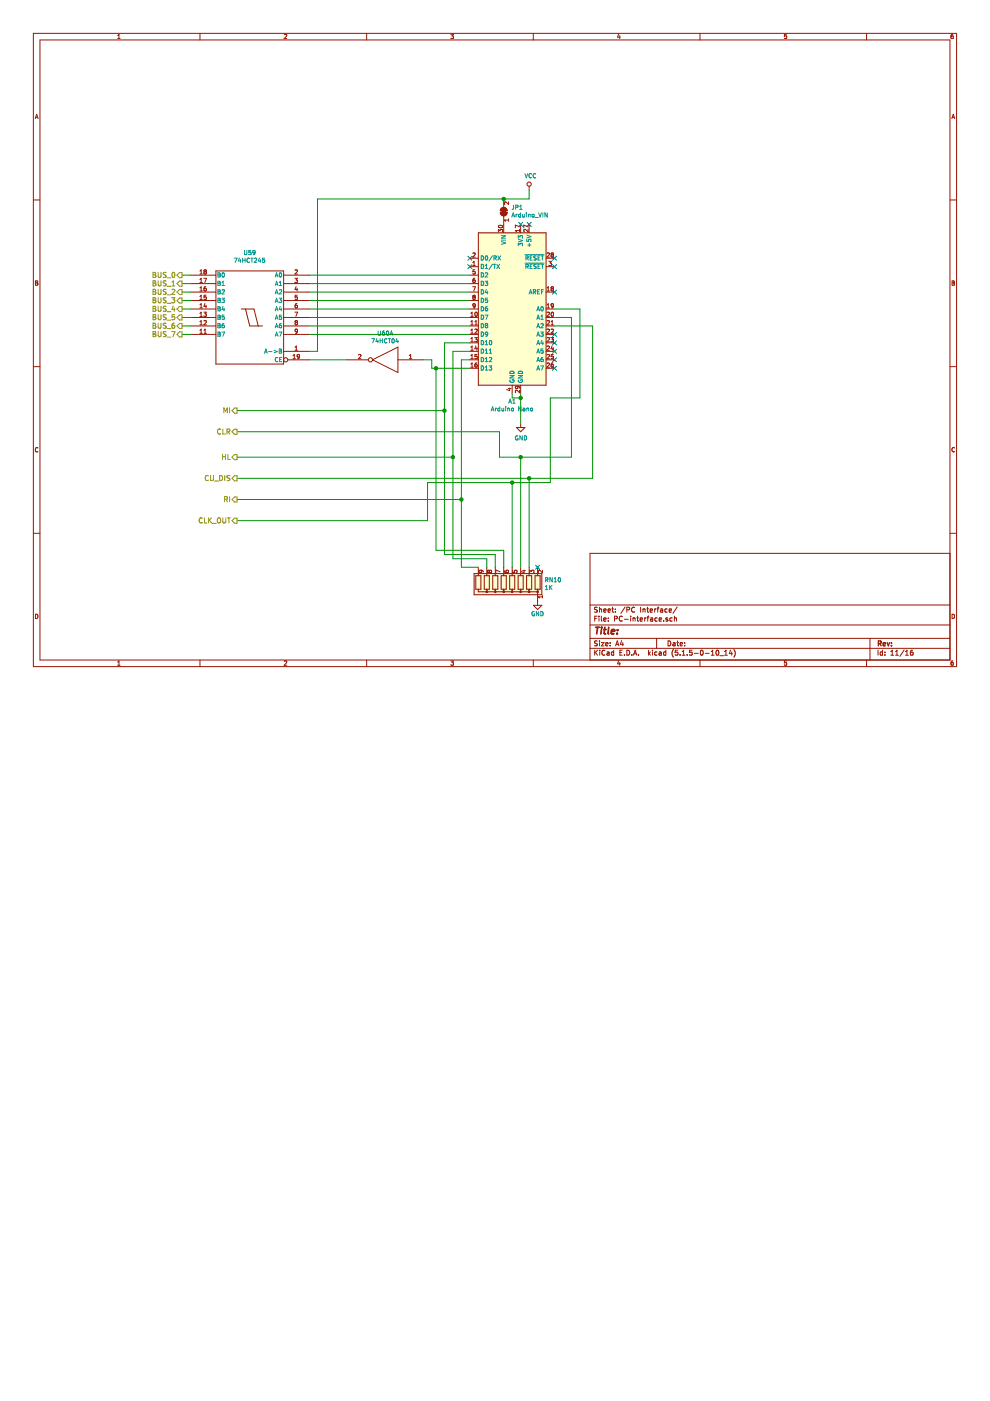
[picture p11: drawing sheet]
EESchema Schematic File Version 4
EELAYER 30 0
EELAYER END
$Descr A4 11693 8268
encoding utf-8
Sheet 11 16
Title ""
Date ""
Rev ""
Comp ""
Comment1 ""
Comment2 ""
Comment3 ""
Comment4 ""
$EndDescr
$Comp
L MCU_Module:Arduino_Nano_v2.x A1
U 1 1
P 6050 3650
F 0 "A1" H 6050 2561 50  0000 C CNN
F 1 "Arduino Nano" H 6050 2470 50  0000 C CNN
F 2 "Module:Arduino_Nano" H 6050 3650 50  0001 C CIN
F 3 "https://www.arduino.cc/en/uploads/Main/ArduinoNanoManual23.pdf" H 6050 3650 50  0001 C CNN
	1    6050 3650
	1    0    0    -1  
$EndComp
$Comp
L power:GND #PWR076
U 1 1
P 6150 5000
F 0 "#PWR076" H 6150 4750 50  0001 C CNN
F 1 "GND" H 6155 4827 50  0000 C CNN
F 2 "" H 6150 5000 50  0001 C CNN
F 3 "" H 6150 5000 50  0001 C CNN
	1    6150 5000
	1    0    0    -1  
$EndComp
$Comp
L power:VCC #PWR077
U 1 1
P 6250 2250
F 0 "#PWR077" H 6250 2100 50  0001 C CNN
F 1 "VCC" H 6267 2423 50  0000 C CNN
F 2 "" H 6250 2250 50  0001 C CNN
F 3 "" H 6250 2250 50  0001 C CNN
	1    6250 2250
	1    0    0    -1  
$EndComp
Wire Wire Line
	6150 5000 6150 4700
Text HLabel 2150 3250 0    60   Output ~ 0
BUS_0
Text HLabel 2150 3350 0    60   Output ~ 0
BUS_1
Text HLabel 2150 3450 0    60   Output ~ 0
BUS_2
Text HLabel 2150 3550 0    60   Output ~ 0
BUS_3
Text HLabel 2150 3650 0    60   Output ~ 0
BUS_4
Text HLabel 2150 3750 0    60   Output ~ 0
BUS_5
Text HLabel 2150 3850 0    60   Output ~ 0
BUS_6
Text HLabel 2150 3950 0    60   Output ~ 0
BUS_7
Wire Wire Line
	3650 3250 5550 3250
Wire Wire Line
	3650 3350 5550 3350
Wire Wire Line
	3650 3450 5550 3450
Wire Wire Line
	3650 3550 5550 3550
Wire Wire Line
	3650 3650 5550 3650
Wire Wire Line
	3650 3750 5550 3750
Wire Wire Line
	3650 3850 5550 3850
Wire Wire Line
	3650 3950 5550 3950
NoConn ~ 5550 3050
NoConn ~ 5550 3150
Wire Wire Line
	6050 4650 6050 4700
Wire Wire Line
	6050 4700 6150 4700
Connection ~ 6150 4700
Wire Wire Line
	6150 4700 6150 4650
NoConn ~ 6550 3450
NoConn ~ 6550 3150
NoConn ~ 6550 3050
NoConn ~ 6550 4350
NoConn ~ 6550 4250
NoConn ~ 6550 4150
NoConn ~ 6550 4050
NoConn ~ 6550 3950
Text HLabel 2800 4850 0    60   Output ~ 0
MI
Text HLabel 2800 5900 0    60   Output ~ 0
RI
Wire Wire Line
	5550 4250 5450 4250
Text HLabel 2800 5400 0    60   Output ~ 0
HL
NoConn ~ 6150 2650
$Comp
L 8bit-computer-rescue:74HCT245 U59
U 1 1
P 2950 3750
F 0 "U59" H 2950 4516 50  0000 C CNN
F 1 "74HCT245" H 2950 4425 50  0000 C CNN
F 2 "Package_DIP:DIP-20_W7.62mm" H 2950 3750 50  0001 C CNN
F 3 "" H 2950 3750 50  0001 C CNN
	1    2950 3750
	-1   0    0    -1  
$EndComp
$Comp
L 8bit-computer-rescue:74HCT04 U60
U 1 1
P 4550 4250
F 0 "U60" H 4550 4565 50  0000 C CNN
F 1 "74HCT04" H 4550 4474 50  0000 C CNN
F 2 "Package_DIP:DIP-14_W7.62mm" H 4550 4250 50  0001 C CNN
F 3 "" H 4550 4250 50  0001 C CNN
	1    4550 4250
	-1   0    0    -1  
$EndComp
Wire Wire Line
	2150 3250 2250 3250
Wire Wire Line
	2150 3350 2250 3350
Wire Wire Line
	2150 3450 2250 3450
Wire Wire Line
	2150 3550 2250 3550
Wire Wire Line
	2150 3650 2250 3650
Wire Wire Line
	2150 3750 2250 3750
Wire Wire Line
	2150 3850 2250 3850
Wire Wire Line
	2150 3950 2250 3950
Wire Wire Line
	3650 4150 3750 4150
Wire Wire Line
	6250 2350 6250 2250
Wire Wire Line
	5450 4250 5450 5900
Wire Wire Line
	5350 4150 5350 5400
Wire Wire Line
	5350 4150 5550 4150
Wire Wire Line
	5250 4050 5250 4850
Wire Wire Line
	5250 4050 5550 4050
Wire Wire Line
	5000 4250 5100 4250
Wire Wire Line
	5100 4250 5100 4350
Wire Wire Line
	5100 4350 5150 4350
Wire Wire Line
	4100 4250 3650 4250
Connection ~ 5350 5400
Connection ~ 5250 4850
NoConn ~ 6250 2650
Connection ~ 5150 4350
Wire Wire Line
	5150 4350 5550 4350
Wire Wire Line
	2800 4850 5250 4850
Wire Wire Line
	2800 5400 5350 5400
Wire Wire Line
	2800 5900 5450 5900
Text HLabel 2800 5100 0    60   Output ~ 0
CLR
Text HLabel 2800 5650 0    60   Output ~ 0
CU_DIS
Text HLabel 2800 6150 0    60   Output ~ 0
CLK_OUT
Wire Wire Line
	2800 5100 5900 5100
Wire Wire Line
	5900 5100 5900 5400
Wire Wire Line
	5900 5400 6150 5400
Wire Wire Line
	6750 3750 6550 3750
Wire Wire Line
	6750 3750 6750 5400
Wire Wire Line
	2800 6150 5050 6150
Wire Wire Line
	5050 6150 5050 5700
Wire Wire Line
	5050 5700 6050 5700
Wire Wire Line
	6500 4700 6850 4700
Wire Wire Line
	6850 4700 6850 3650
Wire Wire Line
	6850 3650 6550 3650
Wire Wire Line
	6500 4700 6500 5700
Wire Wire Line
	2800 5650 6250 5650
Wire Wire Line
	7000 3850 6550 3850
Wire Wire Line
	7000 3850 7000 5650
Connection ~ 5450 5900
$Comp
L power:GND #PWR?
U 1 1
P 6350 7100
AR Path="/5B53F237/75F67E5B" Ref="#PWR?"  Part="1" 
AR Path="/617DFBA6/75F67E5B" Ref="#PWR078"  Part="1" 
F 0 "#PWR078" H 6350 6850 50  0001 C CNN
F 1 "GND" H 6350 6950 50  0000 C CNN
F 2 "" H 6350 7100 50  0001 C CNN
F 3 "" H 6350 7100 50  0001 C CNN
	1    6350 7100
	1    0    0    -1  
$EndComp
$Comp
L Device:R_Network08 RN?
U 1 1
P 5950 6900
AR Path="/5B53F237/75F67E61" Ref="RN?"  Part="1" 
AR Path="/617DFBA6/75F67E61" Ref="RN10"  Part="1" 
F 0 "RN10" H 5470 6854 50  0000 R CNN
F 1 "1K" H 5470 6945 50  0000 R CNN
F 2 "Resistor_THT:R_Array_SIP9" V 6425 6900 50  0001 C CNN
F 3 "http://www.vishay.com/docs/31509/csc.pdf" H 5950 6900 50  0001 C CNN
	1    5950 6900
	-1   0    0    1   
$EndComp
Wire Wire Line
	5450 5900 5450 6700
Wire Wire Line
	5450 6700 5650 6700
Wire Wire Line
	5350 5400 5350 6600
Wire Wire Line
	5350 6600 5750 6600
Wire Wire Line
	5750 6600 5750 6700
Wire Wire Line
	5250 6550 5850 6550
Wire Wire Line
	5850 6550 5850 6700
Wire Wire Line
	5150 6500 5950 6500
Wire Wire Line
	5950 6500 5950 6700
Wire Wire Line
	5250 4850 5250 6550
Wire Wire Line
	5150 4350 5150 6500
Wire Wire Line
	6050 5700 6050 6700
Connection ~ 6050 5700
Wire Wire Line
	6050 5700 6500 5700
Wire Wire Line
	6150 5400 6150 6700
Connection ~ 6150 5400
Wire Wire Line
	6150 5400 6750 5400
Wire Wire Line
	6250 5650 6250 6700
Connection ~ 6250 5650
Wire Wire Line
	6250 5650 7000 5650
NoConn ~ 6350 6700
$Comp
L Jumper:SolderJumper_2_Bridged JP1
U 1 1
P 5950 2500
F 0 "JP1" V 5996 2412 50  0000 R CNN
F 1 "Arduino_VIN" V 5905 2412 50  0000 R CNN
F 2 "Jumper:SolderJumper-2_P1.3mm_Bridged_RoundedPad1.0x1.5mm" H 5950 2500 50  0001 C CNN
F 3 "~" H 5950 2500 50  0001 C CNN
	1    5950 2500
	0    -1   -1   0   
$EndComp
Wire Wire Line
	3750 2350 3750 4150
Connection ~ 5950 2350
Wire Wire Line
	5950 2350 6250 2350
Wire Wire Line
	3750 2350 5950 2350
$EndSCHEMATC
